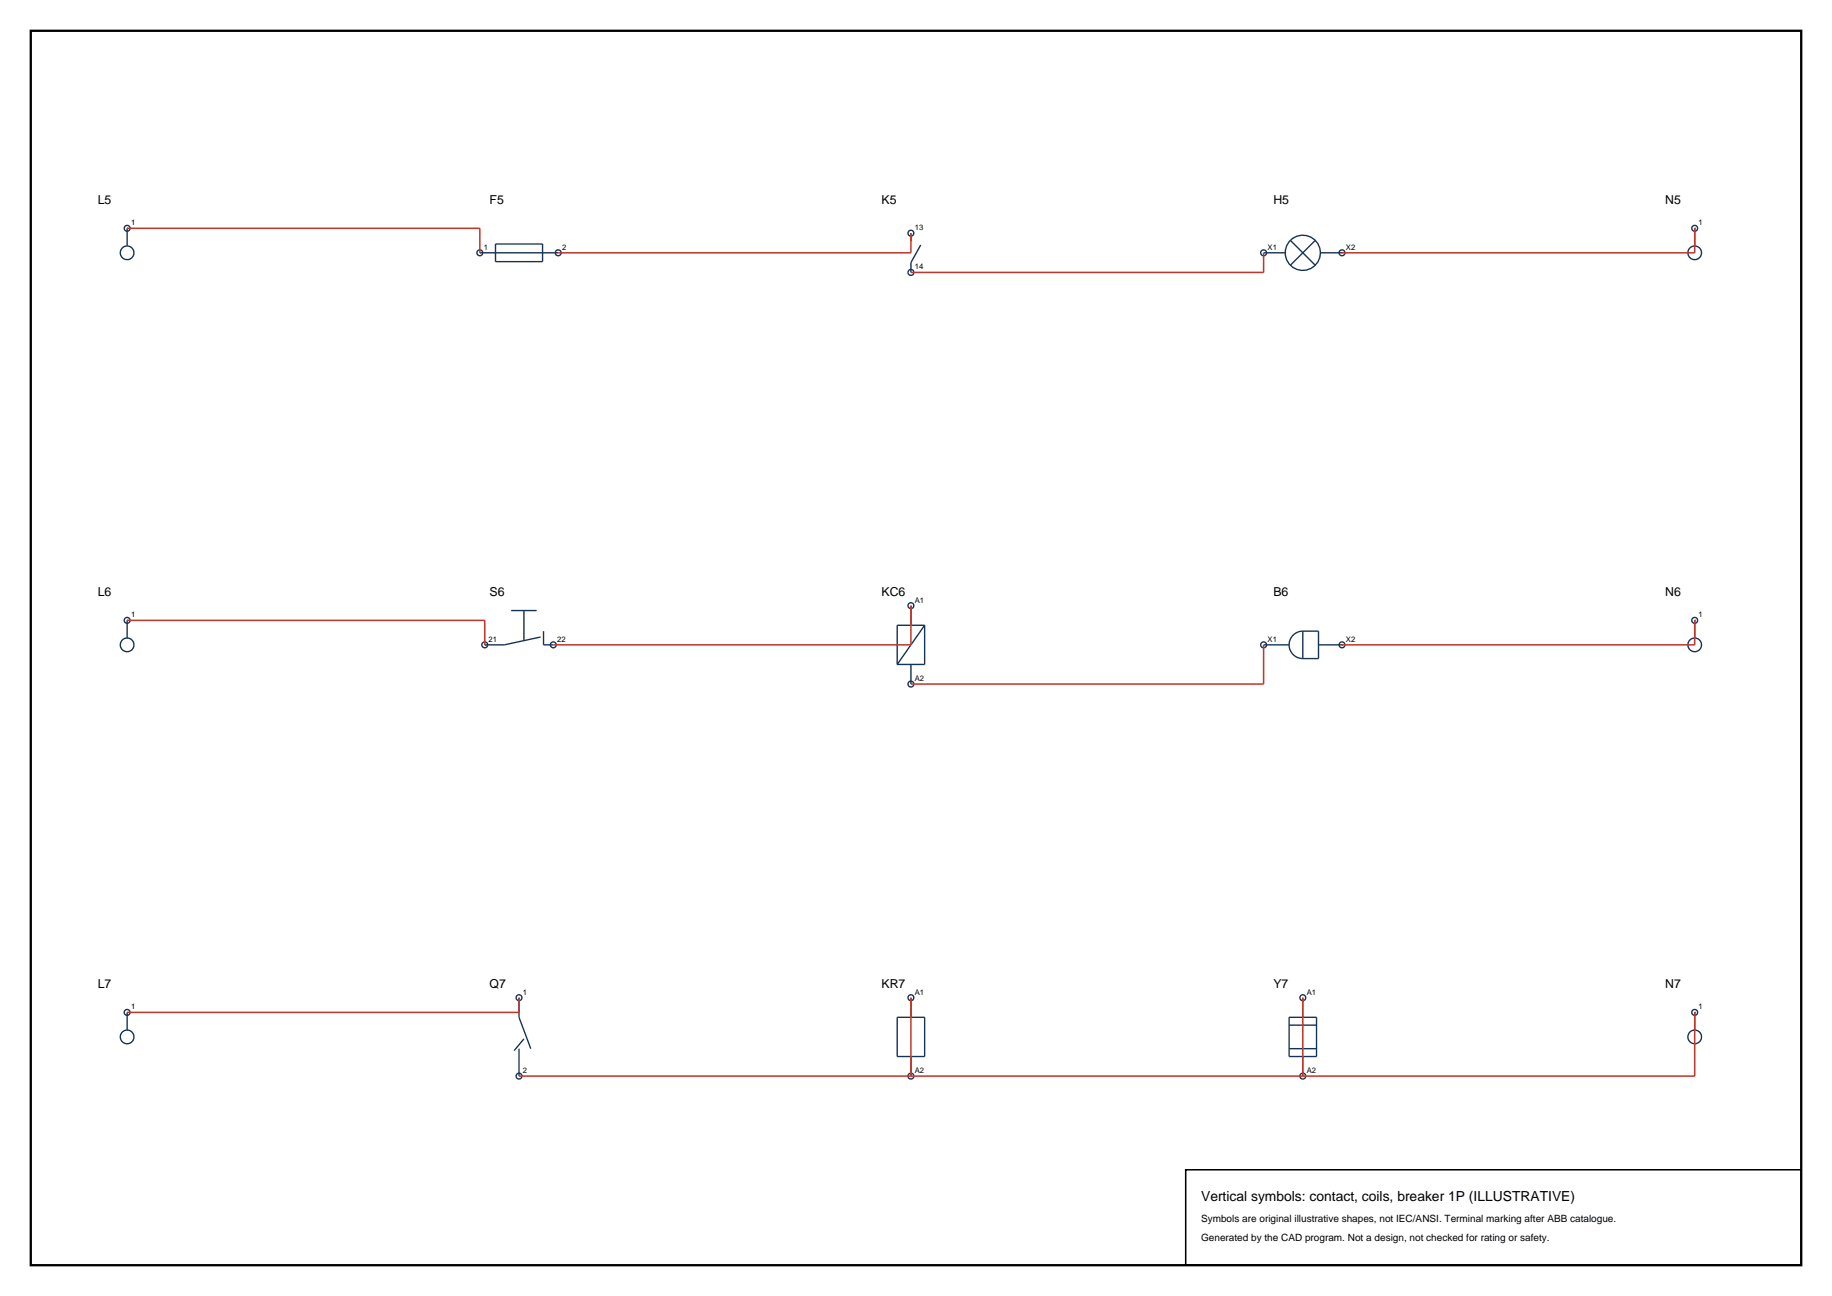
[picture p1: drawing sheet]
<svg xmlns="http://www.w3.org/2000/svg" width="420mm" height="297mm" viewBox="0 0 420 297" stroke-linecap="round" stroke-linejoin="round" font-family="sans-serif">
<path d="M7.1 7.1h405.8v282.8h-405.8z" fill="none" stroke="#000" stroke-width=".53"/>
<g fill="none" stroke="#143359" stroke-width=".32">
<path d="M29.1 52.3v4.1M110 57.9h18M113.6 55.9h10.8v4.1h-10.8zM208.8 53.4v1.8M208.8 53.4h.1M211.1 56.1l-2.3 4.1v2.2M289.7 57.9h4.9M295.8 55.1l5.7 5.7M301.5 55.1l-5.7 5.7M302.7 57.9h5M388.5 52.3v4.1M208.8 62.4h.1"/>
<path d="M117.2 139.9h5.8M120.1 139.9v7M208.8 138.8v4.5M208.8 138.8h.1M29.1 142.2v4M123.9 146l-8.3 1.8h-4.5M124.6 144.6v3.2h2.3M208.8 152.3v4.5M208.8 156.8h.1M212 143.3v9h-6.3M212 143.3h-6.3v9M212 143.3l-6.3 9"/>
<path d="M289.7 147.8h5.8M298.7 144.6a3.1 3.1 0 0 0-3.2 3.2 3.1 3.1 0 0 0 3.2 3.1M298.7 144.6v6.3M298.7 144.6h3.6v6.3h-3.6M302.3 147.8h5.4M388.5 142.2v4M29.1 232v4.1M119 228.6v4.5l2.7 7.2M119 228.6h.1M120.1 238.1l-2.2 2.7M205.7 233.1h6.3v9h-6.3zM208.8 228.6v4.5"/>
<path d="M208.8 228.6h.1M295.5 233.1h6.3v9h-6.3zM295.5 234.9h6.3M298.7 228.6v4.5M298.7 228.6h.1M388.5 232v4.1M119 240.3v6.3M119 246.6h.1M208.8 242.1v4.5M208.8 246.6h.1M295.5 240.3h6.3M298.7 242.1v4.5"/>
<path d="M298.7 246.6h.1"/>
<circle cx="29.1" cy="57.9" r="1.57"/>
<circle cx="29.1" cy="52.3" r=".67"/>
<circle cx="110" cy="57.9" r=".67"/>
<circle cx="128" cy="57.9" r=".67"/>
<circle cx="208.8" cy="53.4" r=".67"/>
<circle cx="289.7" cy="57.9" r=".67"/>
<circle cx="298.7" cy="57.9" r="4"/>
<circle cx="307.7" cy="57.9" r=".67"/>
<circle cx="388.5" cy="57.9" r="1.57"/>
<circle cx="388.5" cy="52.3" r=".67"/>
<circle cx="208.8" cy="62.4" r=".67"/>
<circle cx="208.8" cy="138.8" r=".67"/>
<circle cx="29.1" cy="147.8" r="1.57"/>
<circle cx="29.1" cy="142.2" r=".67"/>
<circle cx="111.1" cy="147.8" r=".67"/>
<circle cx="126.8" cy="147.8" r=".67"/>
<circle cx="208.8" cy="156.8" r=".67"/>
<circle cx="289.7" cy="147.8" r=".67"/>
<circle cx="307.7" cy="147.8" r=".67"/>
<circle cx="388.5" cy="147.8" r="1.57"/>
<circle cx="388.5" cy="142.2" r=".67"/>
<circle cx="29.1" cy="237.6" r="1.57"/>
<circle cx="29.1" cy="232" r=".67"/>
<circle cx="119" cy="228.6" r=".67"/>
<circle cx="208.8" cy="228.6" r=".67"/>
<circle cx="298.7" cy="228.6" r=".67"/>
<circle cx="388.5" cy="237.6" r="1.57"/>
<circle cx="388.5" cy="232" r=".67"/>
<circle cx="119" cy="246.6" r=".67"/>
<circle cx="208.8" cy="246.6" r=".67"/>
<circle cx="298.7" cy="246.6" r=".67"/>
</g>
<path d="M29.1 52.3h80.9v5.6M208.8 53.4v4.5h-80.8M289.7 57.9v4.5h-80.9M388.5 52.3v5.6h-80.8M208.8 138.8v9h-82M29.1 142.2h82v5.6M289.7 147.8v9h-80.9M388.5 142.2v5.6h-80.8M119 228.6v3.4h-89.9M208.8 228.6v18M298.7 228.6v18M388.5 232v14.6h-269.5" fill="none" stroke="#bf382b" stroke-width=".35"/>
<path d="M271.8 268.1h141.1v21.8h-141.1z" fill="none" stroke="#000" stroke-width=".35"/>
<text font-size="3.2" x="275.4" y="275.1">Vertical symbols: contact, coils, breaker 1P (ILLUSTRATIVE)</text>
<g font-size="2.8">
<text x="22.4" y="46.7">L5</text>
<text x="112.3" y="46.7">F5</text>
<text x="202.1" y="46.7">K5</text>
<text x="291.9" y="46.7">H5</text>
<text x="381.8" y="46.7">N5</text>
<text x="22.4" y="136.5">L6</text>
<text x="112.3" y="136.5">S6</text>
<text x="202.1" y="136.5">KC6</text>
<text x="291.9" y="136.5">B6</text>
<text x="381.8" y="136.5">N6</text>
<text x="22.4" y="226.4">L7</text>
<text x="112.3" y="226.4">Q7</text>
<text x="202.1" y="226.4">KR7</text>
<text x="291.9" y="226.4">Y7</text>
<text x="381.8" y="226.4">N7</text>
</g>
<g font-size="2.3">
<text x="275.4" y="280.1">Symbols are original illustrative shapes, not IEC/ANSI. Terminal marking after ABB catalogue.</text>
<text x="275.4" y="284.3">Generated by the CAD program. Not a design, not checked for rating or safety.</text>
</g>
<g font-size="1.8">
<text x="30" y="51.6">1</text>
<text x="209.7" y="52.8">13</text>
<text x="389.4" y="51.6">1</text>
<text x="110.9" y="57.3">1</text>
<text x="128.9" y="57.3">2</text>
<text x="290.6" y="57.3">X1</text>
<text x="308.6" y="57.3">X2</text>
<text x="209.7" y="61.8">14</text>
<text x="30" y="141.5">1</text>
<text x="209.7" y="138.1">A1</text>
<text x="389.4" y="141.5">1</text>
<text x="112" y="147.1">21</text>
<text x="127.7" y="147.1">22</text>
<text x="290.6" y="147.1">X1</text>
<text x="308.6" y="147.1">X2</text>
<text x="209.7" y="156.1">A2</text>
<text x="119.9" y="228">1</text>
<text x="209.7" y="228">A1</text>
<text x="299.6" y="228">A1</text>
<text x="30" y="231.3">1</text>
<text x="389.4" y="231.3">1</text>
<text x="119.9" y="245.9">2</text>
<text x="209.7" y="245.9">A2</text>
<text x="299.6" y="245.9">A2</text>
</g>
</svg>
